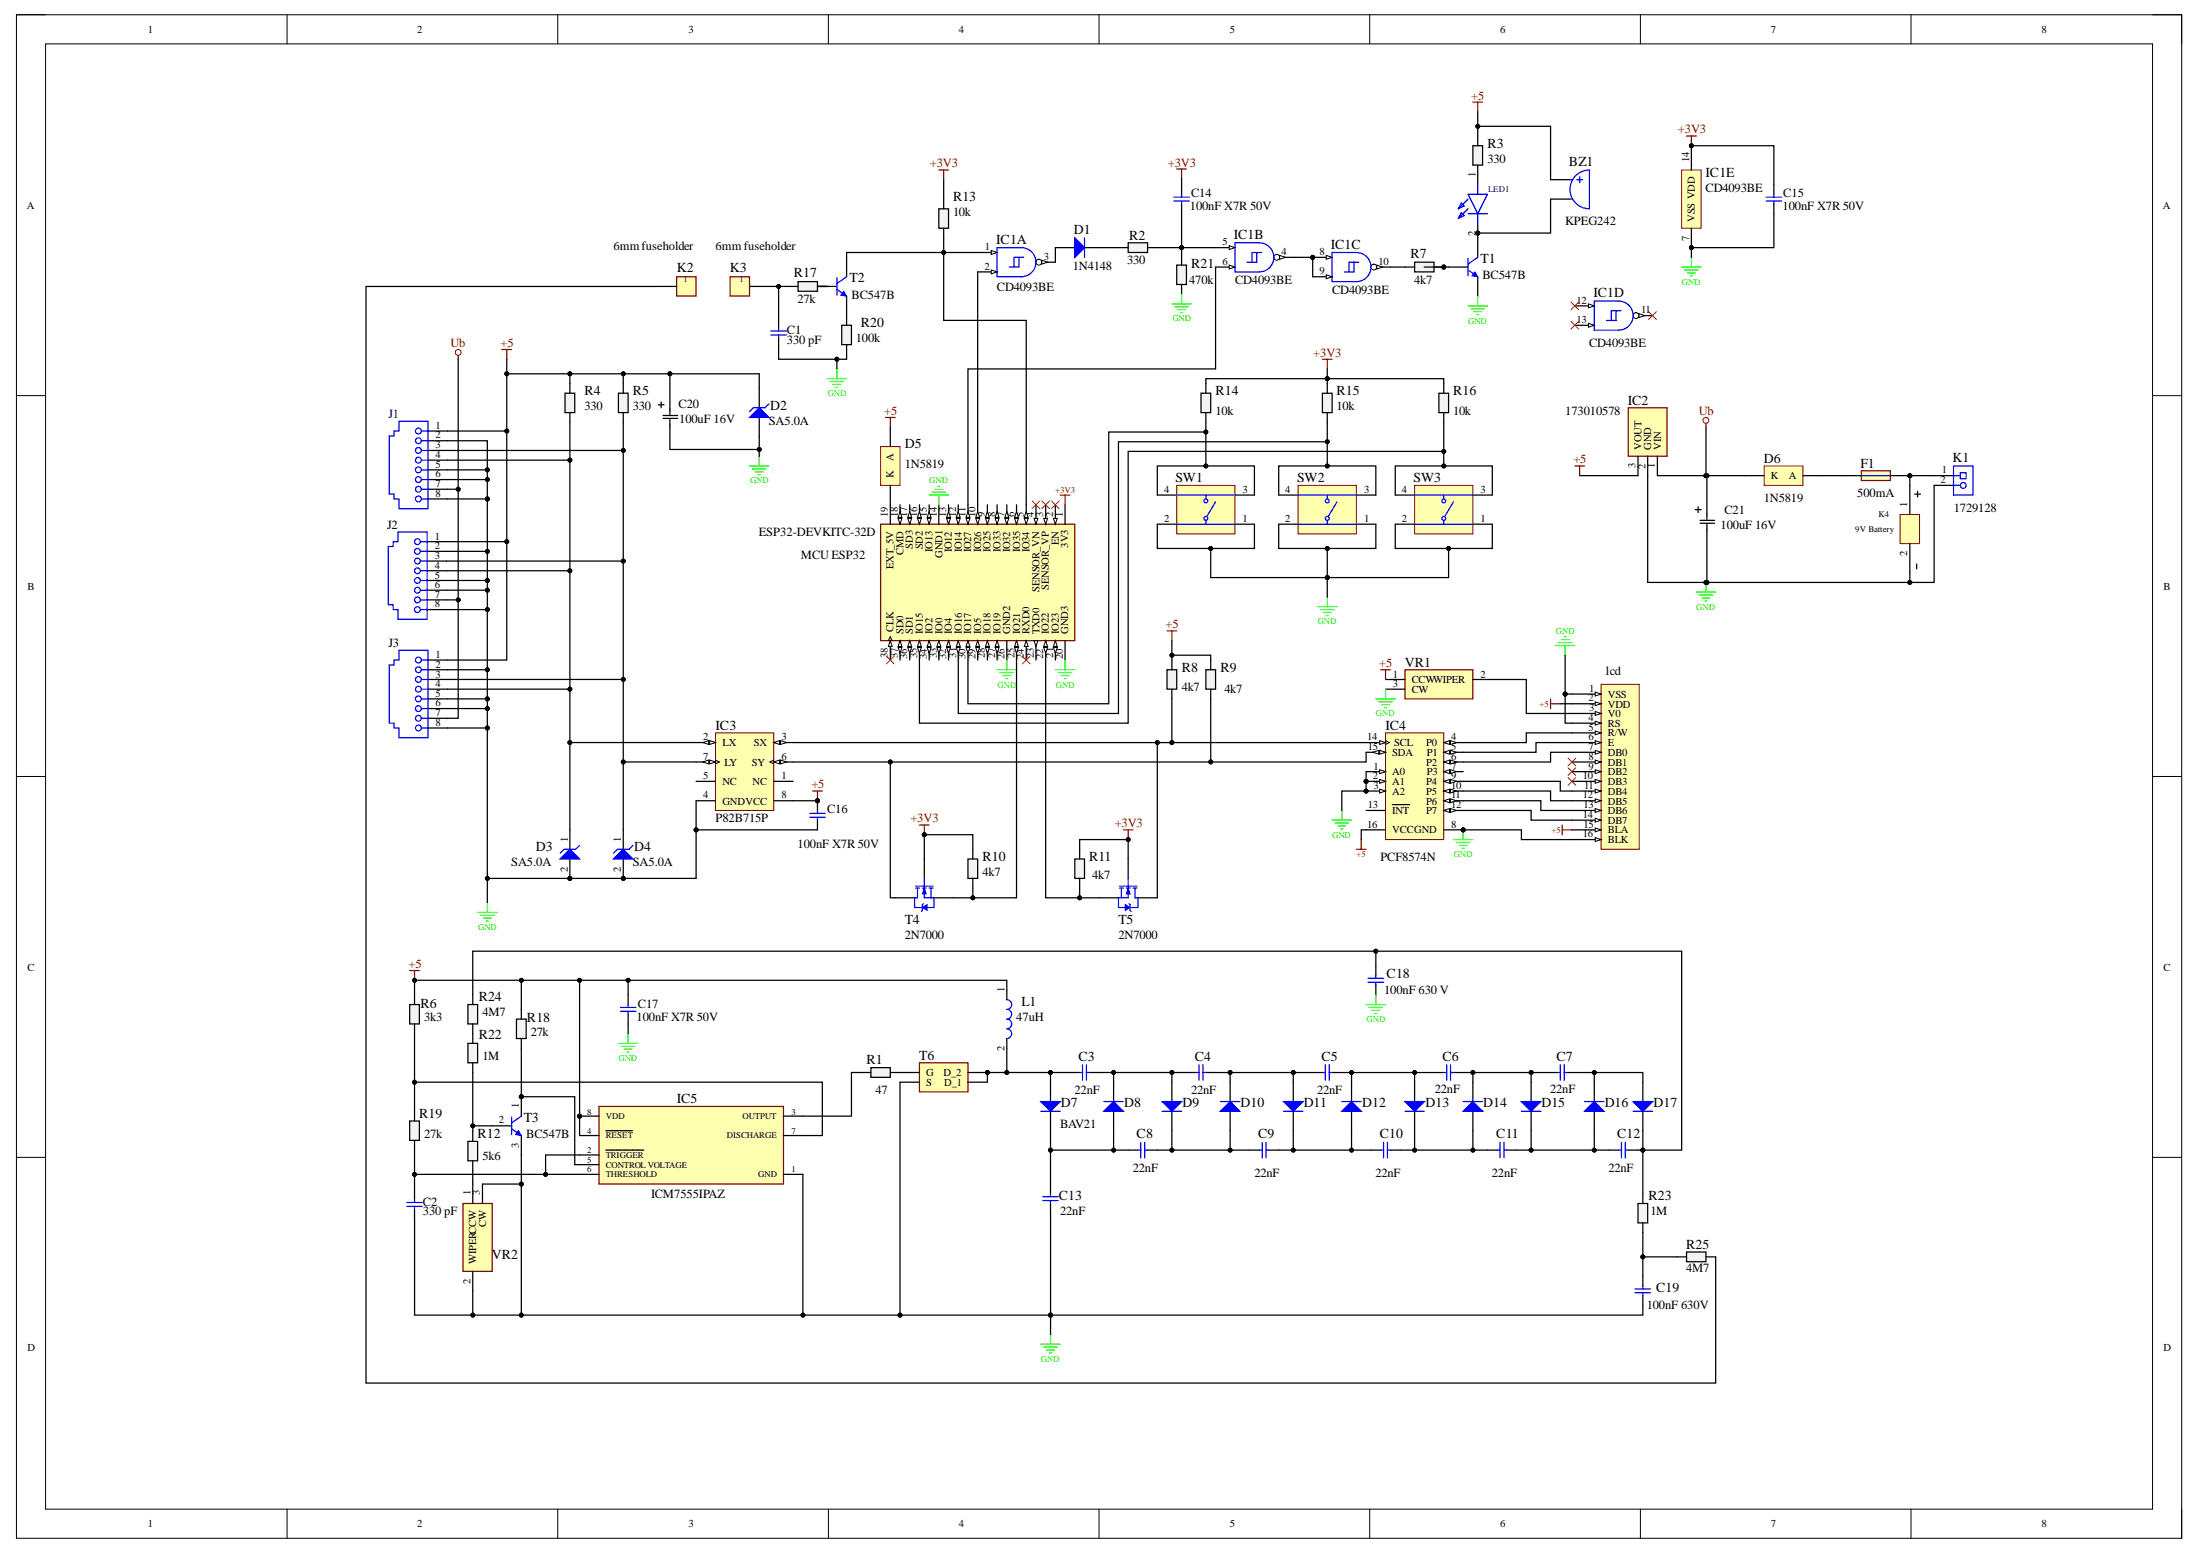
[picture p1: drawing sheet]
# Altium project Geiger counter schema.PrjPcb
1 sheet, 92 parts. Net scope: global (net labels, ports and power ports of the same name join across sheets).
Board file: PCB1.PcbDoc

## Sheet Sheet1.SchDoc
size A2; SheetNumber: 1; SheetTotal: 1

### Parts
BZ1  KPEG242  [KINGS-KPEG242-2]
C1  330 pF  [CAPC2013X70X45NL10T25]
C2  330 pF  [CAPC2013X70X45NL10T25]
C3  22nF  [VISH-BFC233820104-2_V]
C4  22nF  [VISH-BFC233820104-2_V]
C5  22nF  [VISH-BFC233820104-2_V]
C6  22nF  [VISH-BFC233820104-2_V]
C7  22nF  [VISH-BFC233820104-2_V]
C8  22nF  [VISH-BFC233820104-2_V]
C9  22nF  [VISH-BFC233820104-2_V]
C10  22nF  [VISH-BFC233820104-2_V]
C11  22nF  [VISH-BFC233820104-2_V]
C12  22nF  [VISH-BFC233820104-2_V]
C13  22nF  [VISH-BFC233820104-2_V]
C14  100nF X7R 50V  [CAPC2013X70X45NL10T25]
C15  100nF X7R 50V  [CAPC2013X70X45NL10T25]
C16  100nF X7R 50V  [CAPC2013X70X45NL10T25]
C17  100nF X7R 50V  [CAPC2013X70X45NL10T25]
C18  100nF 630 V  [CAPC1812(4532)125_M]
C19  100nF 630V  [CAPC1812(4532)125_M]
C20  100uF 16V  [100uf 16V elco]
C21  100uF 16V  [100uf 16V elco]
D1  1N4148  [NXP-SOD27-2_V]
D2  SA5.0A  [ONSC-AXIAL_LEAD-2-59AA-01_P]
D3  SA5.0A  [ONSC-AXIAL_LEAD-2-59AA-01_P]
D4  SA5.0A  [ONSC-AXIAL_LEAD-2-59AA-01_P]
D5  1N5819  [ONSC-AXIAL_LEAD-2-59-10_P]
D6  1N5819  [ONSC-AXIAL_LEAD-2-59-10_P]
D7  BAV21  [MCSM-DO-35-2]
D8  BAV21  [MCSM-DO-35-2]  (value not drawn)
D9  BAV21  [MCSM-DO-35-2]  (value not drawn)
D10  BAV21  [MCSM-DO-35-2]  (value not drawn)
D11  BAV21  [MCSM-DO-35-2]  (value not drawn)
D12  BAV21  [MCSM-DO-35-2]  (value not drawn)
D13  BAV21  [MCSM-DO-35-2]  (value not drawn)
D14  BAV21  [MCSM-DO-35-2]  (value not drawn)
D15  BAV21  [MCSM-DO-35-2]  (value not drawn)
D16  BAV21  [MCSM-DO-35-2]  (value not drawn)
D17  BAV21  [MCSM-DO-35-2]  (value not drawn)
F1  500mA  [39211000000]
IC1  CD4093BE  [N0014A]  (parts A,B,C,D,E of 5)
IC2  173010578  [173010578]
IC3  P82B715P  [P0008A]
IC4  PCF8574N  [N0016A]
IC5  ICM7555IPAZ  [Intersil_ICM7555IPAZ_0]
J1  615008138021  [615008138021]  (value not drawn)
J2  615008138021  [615008138021]  (value not drawn)
J3  615008138021  [615008138021]  (value not drawn)
K1  1729128  [PHOE-1729128-2_V]
K2  6mm fuseholder  [FP-102-MFG]
K3  6mm fuseholder  [FP-102-MFG]
K4  9V Battery  [PCBComponent_1]
L1  47uH  [WE-TI-LS]
lcd  (no value)  [PCBComponent_1]
LED1  151033GS03000  [151033GS03000]  (value not drawn)
MCU_ESP32  ESP32-DEVKITC-32D  [MODULE_ESP32-DEVKITC-32D]
R1  47  [FP-RC1206-IPC_C]
R2  330  [FP-RC1206-IPC_C]
R3  330  [FP-RC1206-IPC_C]
R4  330  [FP-RC1206-IPC_C]
R5  330  [FP-RC1206-IPC_C]
R6  3k3  [FP-RC1206-IPC_C]
R7  4k7  [FP-RC1206-IPC_C]
R8  4k7  [FP-RC1206-IPC_C]
R9  4k7  [FP-RC1206-IPC_C]
R10  4k7  [FP-RC1206-IPC_C]
R11  4k7  [FP-RC1206-IPC_C]
R12  5k6  [FP-RC1206-IPC_C]
R13  10k  [FP-RC1206-IPC_C]
R14  10k  [FP-RC1206-IPC_C]
R15  10k  [FP-RC1206-IPC_C]
R16  10k  [FP-RC1206-IPC_C]
R17  27k  [FP-RC1206-IPC_C]
R18  27k  [FP-RC1206-IPC_C]
R19  27k  [FP-RC1206-IPC_C]
R20  100k  [FP-RC1206-IPC_C]
R21  470k  [FP-RC1206-IPC_C]
R22  1M  [RES_VR25]
R23  1M  [RES_VR25]
R24  4M7  [RES_VR25]
R25  4M7  [RES_VR25]
SW1  tactile switch 10mm  [TECO-1825910-6_V]  (value not drawn)
SW2  tactile switch 10mm  [TECO-1825910-6_V]  (value not drawn)
SW3  tactile switch 10mm  [TECO-1825910-6_V]  (value not drawn)
T1  BC547B  [ONSC-TO-92-3-29-11]
T2  BC547B  [ONSC-TO-92-3-29-11]
T3  BC547B  [ONSC-TO-92-3-29-11]
T4  2N7000  [ONSC-TO-92-3-29-11]
T5  2N7000  [ONSC-TO-92-3-29-11]
T6  (no value)  [DIP920W60P254L490H337Q4N]
VR1  (no value)  [RM065102]
VR2  (no value)  [RM065102]

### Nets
+3V3: C14.2 C15.2 IC1.14(VDD) MCU_ESP32.1(3V3) R10.2 R11.2 R13.1 R14.2 R15.2 R16.2 T4.2(G) T5.2(G)
+5: BZ1.1 C16.2 C17.2 C20.2 D2.1(K) D5.2(A) IC2.3(VOUT) IC3.8(VCC) IC4.16(VCC) IC5.4(~{RESET}) IC5.8(VDD) J1.1 J2.1 J3.1 L1.1 lcd.2(VDD) lcd.15(BLA) R3.1 R4.2 R5.2 R6.2 R8.2 R9.2 R18.2 VR1.1(CCW)
GND: C1.1 C2.1 C13.1 C15.1 C16.1 C17.1 C18.1 C19.1 C20.1 C21.1 D2.2(A) D3.2(A) D4.2(A) IC1.7(VSS) IC2.2(GND) IC3.4(GND) IC4.1(A0) IC4.2(A1) IC4.3(A2) IC4.8(GND) IC5.1(GND) J1.2 J1.5 J1.6 J1.8 J2.2 J2.5 J2.6 J2.8 J3.2 J3.5 J3.6 J3.8 K1.2 K4.2 lcd.1(VSS) lcd.4(RS) lcd.16(BLK) MCU_ESP32.14(GND1) MCU_ESP32.20(GND3) MCU_ESP32.26(GND2) R20.2 R21.1 SW1.1 SW1.2 SW2.1 SW2.2 SW3.1 SW3.2 T1.3(E) T3.3(E) T6.2(S) VR1.3(CW) VR2.2(WIPER) VR2.3(CW)
Ub: C21.2 D6.1(K) IC2.1(VIN) J1.7 J2.7 J3.7
NetBZ1_2: BZ1.2 LED1.2(K) T1.1(C)
NetC1_2: C1.2 K3.1 R17.2
NetC2_2: C2.2 IC5.2(~{TRIGGER}) IC5.6(THRESHOLD) R19.1
NetC3_1: C3.1 D7.1(A) L1.2 T6.3(D_1) T6.4(D_2)
NetC3_2: C3.2 C4.1 D8.2(K) D9.1(A)
NetC4_2: C4.2 C5.1 D10.2(K) D11.1(A)
NetC5_2: C5.2 C6.1 D12.2(K) D13.1(A)
NetC6_2: C6.2 C7.1 D14.2(K) D15.1(A)
NetC7_2: C7.2 D16.2(K) D17.1(A)
NetC8_1: C8.1 C13.2 D7.2(K) D8.1(A)
NetC8_2: C8.2 C9.1 D9.2(K) D10.1(A)
NetC9_2: C9.2 C10.1 D11.2(K) D12.1(A)
NetC10_2: C10.2 C11.1 D13.2(K) D14.1(A)
NetC11_2: C11.2 C12.1 D15.2(K) D16.1(A)
NetC12_2: C12.2 C18.2 D17.2(K) R23.2 R24.2
NetC14_1: C14.1 IC1.5(C) R2.2 R21.2
NetC19_2: C19.2 R23.1 R25.1
NetD1_1: D1.1(A) IC1.3(J)
NetD1_2: D1.2(K) R2.1
NetD3_1: D3.1(K) IC3.2(LX) J1.4 J2.4 J3.4 R4.1
NetD4_1: D4.1(K) IC3.7(LY) J1.3 J2.3 J3.3 R5.1
NetD5_1: D5.1(K) MCU_ESP32.19(EXT_5V)
NetD6_2: D6.2(A) F1.1
NetF1_2: F1.2 K1.1 K4.1
NetIC1_1: IC1.1(A) MCU_ESP32.5(IO34) R13.2 T2.1(C)
NetIC1_2: IC1.2(B) MCU_ESP32.10(IO26)
NetIC1_4: IC1.4(K) IC1.8(E) IC1.9(F)
NetIC1_6: IC1.6(D) MCU_ESP32.11(IO27)
NetIC1_10: IC1.10(L) R7.2
NetIC3_3: IC3.3(SX) IC4.14(SCL) R8.1 T5.3(D)
NetIC3_6: IC3.6(SY) IC4.15(SDA) R9.1 T4.3(D)
NetIC4_4: IC4.4(P0) lcd.5(R/W)
NetIC4_5: IC4.5(P1) lcd.6(E)
NetIC4_6: IC4.6(P2) lcd.7(DB0)
NetIC4_9: IC4.9(P4) lcd.11(DB4)
NetIC4_10: IC4.10(P5) lcd.12(DB5)
NetIC4_11: IC4.11(P6) lcd.13(DB6)
NetIC4_12: IC4.12(P7) lcd.14(DB7)
NetIC5_3: IC5.3(OUTPUT) R1.2
NetIC5_5: IC5.5(CONTROL_VOLTAGE) R18.1 T3.1(C)
NetIC5_7: IC5.7(DISCHARGE) R6.1 R19.2
NetK2_1: K2.1 R25.2
Netlcd_3: lcd.3(V0) VR1.2(WIPER)
NetLED1_1: LED1.1(A) R3.2
NetMCU_ESP32_22: MCU_ESP32.22(IO22) R11.1 T5.1(S)
NetMCU_ESP32_25: MCU_ESP32.25(IO21) R10.1 T4.1(S)
NetMCU_ESP32_30: MCU_ESP32.30(IO17) R14.1 SW1.3 SW1.4
NetMCU_ESP32_31: MCU_ESP32.31(IO16) R15.1 SW2.3 SW2.4
NetMCU_ESP32_35: MCU_ESP32.35(IO15) R16.1 SW3.3 SW3.4
NetR1_1: R1.1 T6.1(G)
NetR7_1: R7.1 T1.2(B)
NetR12_1: R12.1 VR2.1(CCW)
NetR12_2: R12.2 R22.1 T3.2(B)
NetR17_1: R17.1 T2.2(B)
NetR20_1: R20.1 T2.3(E)
NetR22_2: R22.2 R24.1

Not connected (* = marked no-connect by the designer): IC1 11(M)* 12(G)* 13(H)*; IC3 1(NC) 5(NC); IC4 7(P3) 13(~{INT}); lcd 8(DB1)* 9(DB2)* 10(DB3)*; MCU_ESP32 2(EN)* 3(SENSOR_VP)* 4(SENSOR_VN)* 6(IO35) 7(IO32) 8(IO33) 9(IO25) 12(IO14) 13(IO12) 15(IO13) 16(SD2) 17(SD3) 18(CMD) 21(IO23) 23(TXD0) 24(RXD0)* 27(IO19) 28(IO18) 29(IO5) 32(IO4) 33(IO0) 34(IO2) 36(SD1) 37(SD0) 38(CLK)*
